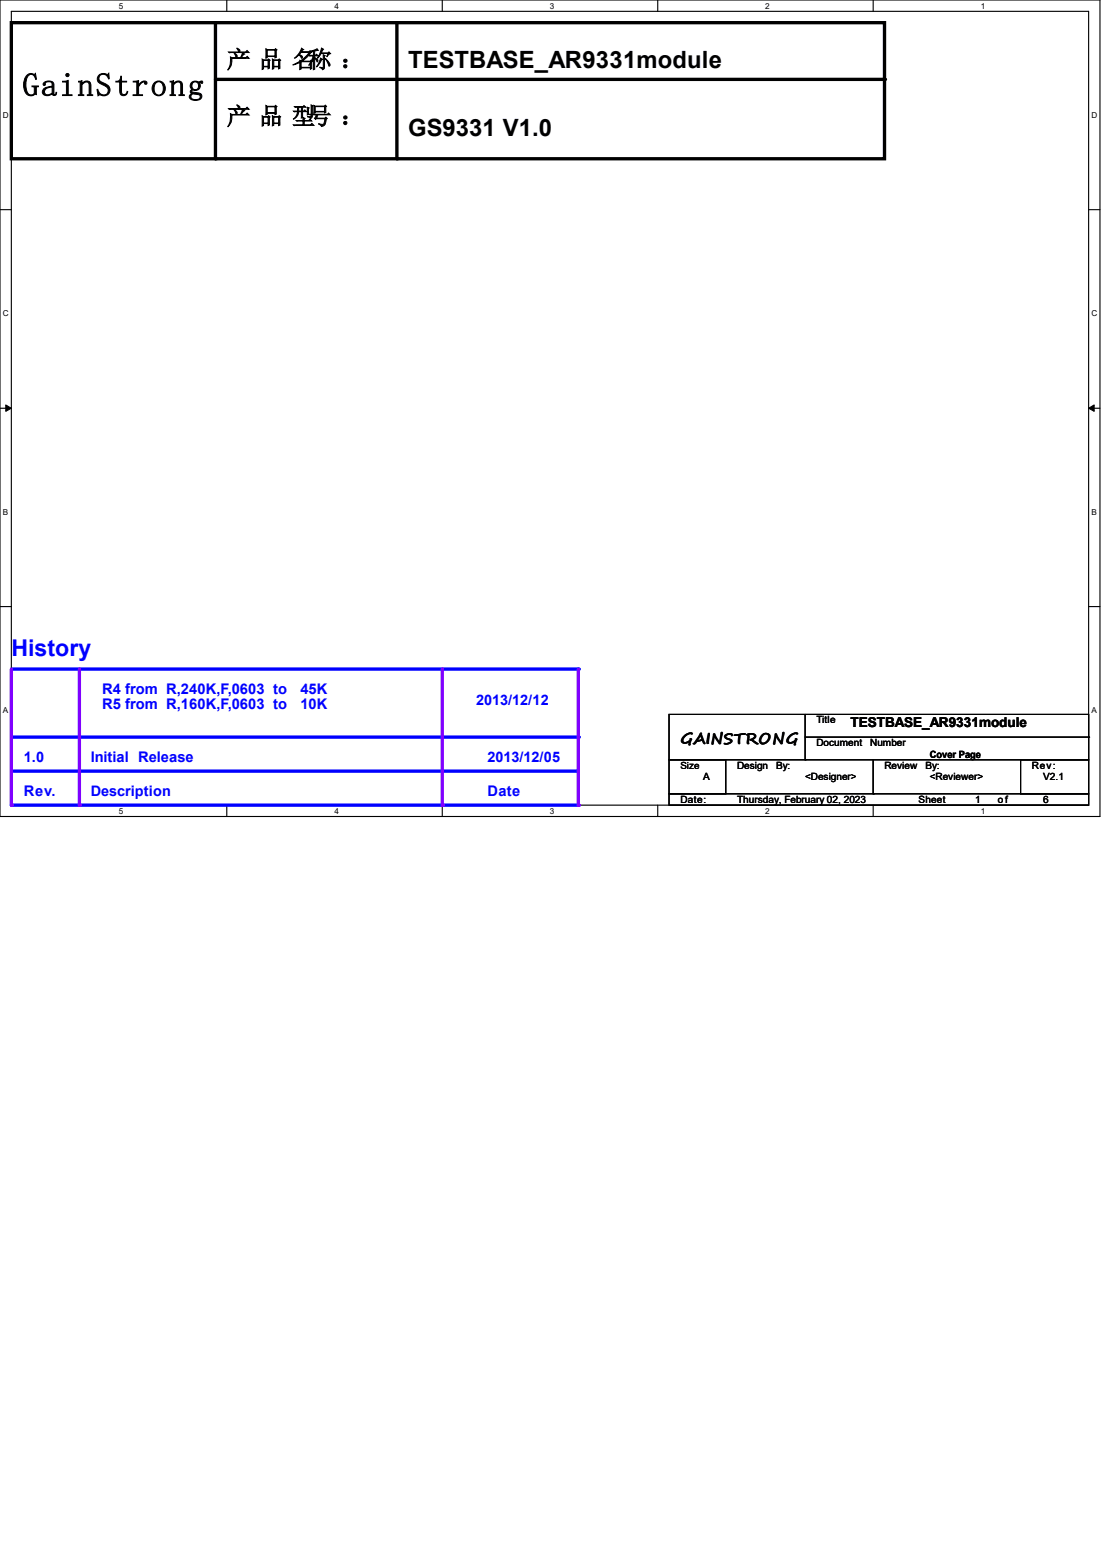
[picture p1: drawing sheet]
<svg xmlns="http://www.w3.org/2000/svg" width="210mm" height="297mm" viewBox="0 0 210 297" stroke-linecap="round" stroke-linejoin="round" font-family="sans-serif">
<g fill="none" stroke="#000" stroke-width=".21">
<path d="M0 0h209.4v155.4h-209.4zM2.2 2.2h205.1v151.1h-205.1zM43.2 0v2.2M84.2 0v2.2M125.2 0v2.2M166.2 0v2.2M0 39.9h2.2M207.3 39.9h2.1M0 77.7h2.2M207.3 77.7h2.1M0 115.5h2.2M207.3 115.5h2.1"/>
<path d="M43.2 153.3v2.1M84.2 153.3v2.1M125.2 153.3v2.1M166.2 153.3v2.1"/>
</g>
<path d="M1.1 77.1l1.1 .6-1.1 .6zM207.3 77.7l1-.6v1.2z" fill="#000"/>
<path d="M1.1 77.1l1.1 .6-1.1 .6zM207.3 77.7l1-.6v1.2z" fill="none" stroke="#000" stroke-width=".19"/>
<path d="M2.2 4.3h166.2v25.9h-166.2zM41 15.1h127.4M41 4.3v25.9M75.6 4.3v25.9" fill="none" stroke="#000" stroke-width=".63"/>
<g fill="#000">
<circle cx="168.4" cy="15.1" r=".32"/>
<circle cx="41" cy="30.2" r=".32"/>
<circle cx="75.6" cy="30.2" r=".32"/>
</g>
<path d="M2.6 146.8h107.3" fill="none" stroke="#00f" stroke-width=".63"/>
<circle cx="109.9" cy="146.8" r=".32" fill="#00f"/>
<path d="M2.4 127.4h107.7" fill="none" stroke="#00f" stroke-width=".63"/>
<circle cx="110.1" cy="127.4" r=".32" fill="#00f"/>
<path d="M2.4 140.3h107.7" fill="none" stroke="#00f" stroke-width=".63"/>
<circle cx="110.1" cy="140.3" r=".32" fill="#00f"/>
<path d="M2.2 153.3h107.9" fill="none" stroke="#00f" stroke-width=".63"/>
<circle cx="110.1" cy="153.3" r=".32" fill="#00f"/>
<path d="M84.2 127.4v25.9" fill="none" stroke="#8000ff" stroke-width=".63"/>
<circle cx="84.2" cy="153.3" r=".32" fill="#8000ff"/>
<path d="M2.2 127.4v25.9" fill="none" stroke="#8000ff" stroke-width=".63"/>
<circle cx="2.2" cy="153.3" r=".32" fill="#8000ff"/>
<path d="M110.1 127.4v25.9" fill="none" stroke="#8000ff" stroke-width=".63"/>
<circle cx="110.1" cy="153.3" r=".32" fill="#8000ff"/>
<path d="M15.1 127.4v25.9" fill="none" stroke="#8000ff" stroke-width=".63"/>
<circle cx="15.1" cy="153.3" r=".32" fill="#8000ff"/>
<path d="M127.4 136h79.9v8.7h-79.9zM153.3 136v8.7M127.4 144.7h10.8v6.4h-10.8zM127.4 151.1h79.9v2.2h-79.9zM153.3 144.7h.1M153.3 140.3h54M166.2 151.1h.1M166.2 144.7v6.4M194.3 144.7h13v6.4h-13zM207.3 140.3h.1" fill="none" stroke="#000" stroke-width=".21"/>
<text font-size="6.2" x="4.3" y="18.3">GainStrong</text>
<g font-size="4.5">
<text x="43.2" y="12.9">产 品 名称 ：</text>
<text x="77.7" y="12.9">TESTBASE_AR9331module</text>
<text x="43.2" y="23.7">产 品 型号 ：</text>
<text x="77.7" y="25.8">GS9331 V1.0</text>
</g>
<text font-size="4.4" fill="#00f" x="2.2" y="125">History</text>
<text font-size="3" x="129.5" y="141.6">GAINSTRONG</text>
<g font-size="2.8" fill="#00f">
<text x="19.4" y="132.2">R4 from R,240K,F,0603 to</text>
<text x="19.4" y="135">R5 from R,160K,F,0603 to</text>
<text x="57.2" y="132.2">45K</text>
<text x="57.2" y="135">10K</text>
<text x="90.7" y="134.3">2013/12/12</text>
<text x="4.5" y="145.1">1.0</text>
<text x="17.3" y="145.1">Initial Release</text>
<text x="92.8" y="145.1">2013/12/05</text>
<text x="4.5" y="151.6">Rev.</text>
<text x="17.3" y="151.6">Description</text>
<text x="92.8" y="151.6">Date</text>
</g>
<text font-size="2.6" x="161.9" y="138.4">TESTBASE_AR9331module</text>
<g font-size="1.9">
<text x="155.4" y="137.7">Title</text>
<text x="155.4" y="142">Document</text>
<text x="165.7" y="142">Number</text>
<text x="129.5" y="146.3">Size</text>
<text x="133.9" y="148.5">A</text>
<text x="140.3" y="146.3">Design</text>
<text x="147.7" y="146.3">By:</text>
<text x="153.3" y="148.5">&lt;Designer&gt;</text>
<text x="168.4" y="146.3">Review</text>
<text x="176.2" y="146.3">By:</text>
<text x="177" y="144.3">Cover Page</text>
<text x="177" y="148.5">&lt;Reviewer&gt;</text>
<text x="196.5" y="146.3">Rev:</text>
<text x="198.6" y="148.5">V2.1</text>
<text x="129.5" y="152.8">Date:</text>
<text x="140.3" y="152.8">Thursday, February 02, 2023</text>
<text x="174.9" y="152.8">Sheet</text>
<text x="185.7" y="152.8">1</text>
<text x="190" y="152.8">of</text>
<text x="198.6" y="152.8">6</text>
</g>
<g font-size="1.6">
<text x="22.6" y="1.7">5</text>
<text x="63.7" y="1.7">4</text>
<text x="104.7" y="1.7">3</text>
<text x="145.7" y="1.7">2</text>
<text x="186.7" y="1.7">1</text>
<text x=".6" y="22.4">D</text>
<text x="207.8" y="22.4">D</text>
<text x=".6" y="60.2">C</text>
<text x="207.8" y="60.2">C</text>
<text x=".6" y="98">B</text>
<text x="207.8" y="98">B</text>
<text x=".6" y="135.8">A</text>
<text x="207.8" y="135.8">A</text>
<text x="22.6" y="154.9">5</text>
<text x="63.7" y="154.9">4</text>
<text x="104.7" y="154.9">3</text>
<text x="145.7" y="154.9">2</text>
<text x="186.7" y="154.9">1</text>
</g>
</svg>
